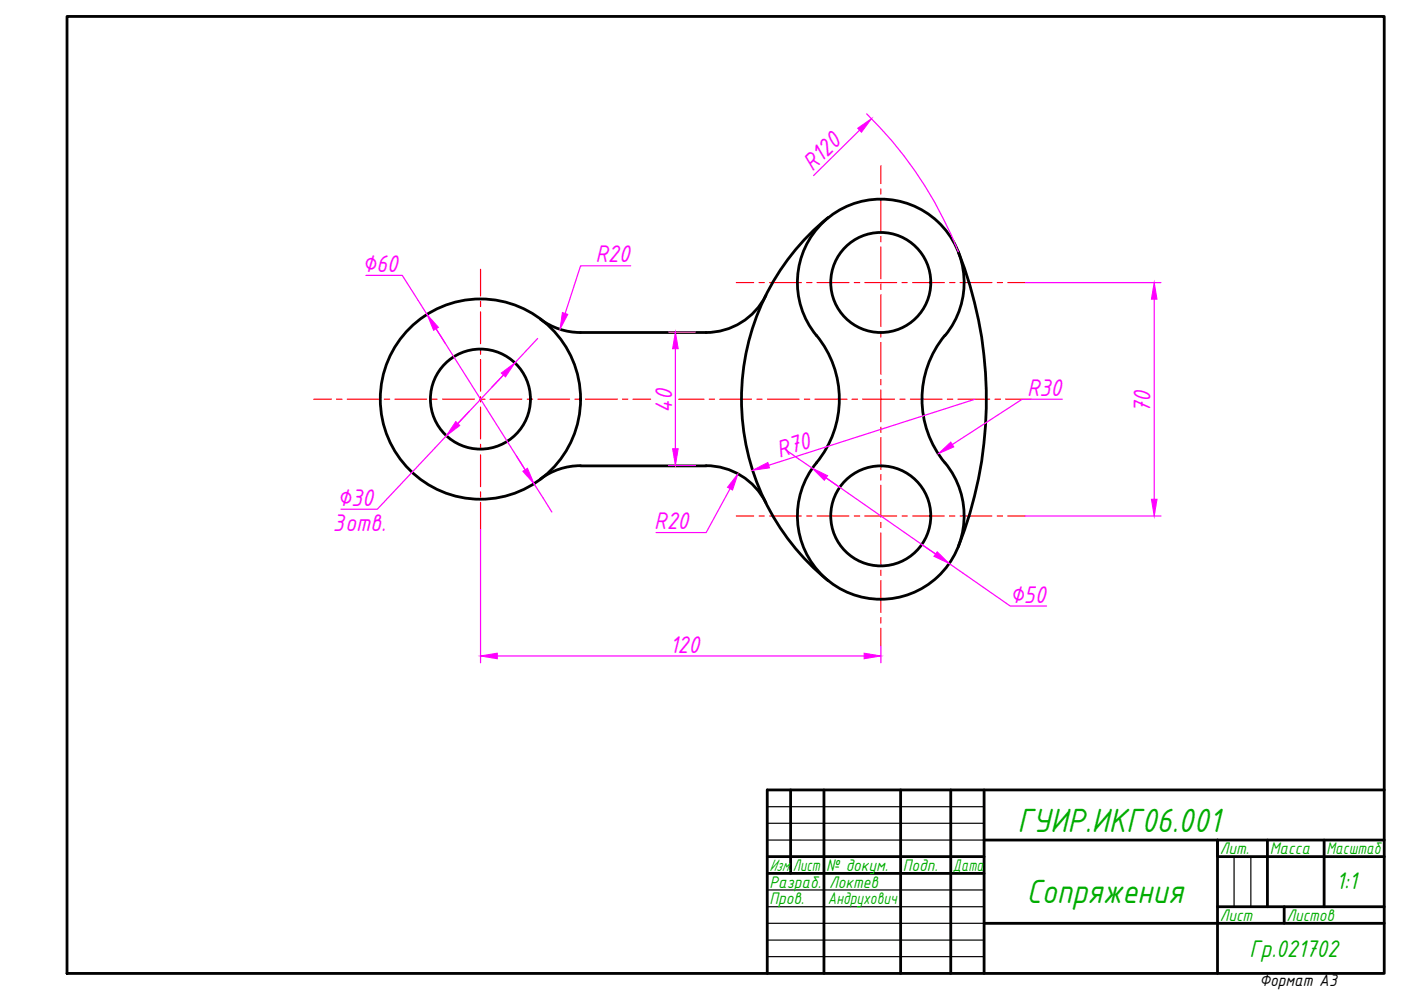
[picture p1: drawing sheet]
<svg xmlns="http://www.w3.org/2000/svg" width="297mm" height="210mm" viewBox="0 0 297 210" stroke-linecap="round" stroke-linejoin="round" font-family="sans-serif">
<!-- layer: 0 -->
<g fill="none" stroke="#000" stroke-width=".59">
<path d="M14.2 3.5h279.3v202.9h-279.3zM174.6 47a17.7 17.7 0 0 1 24.9 .7 17.7 17.7 0 0 1-.2 24.8 21.2 21.2 0 0 0 1.1 25.6 17.7 17.7 0 0 1-1.6 24.2 17.7 17.7 0 0 1-24.2 0 17.7 17.7 0 0 1-1.5-24.2 21.2 21.2 0 0 0 0-27 17.7 17.7 0 0 1 1.5-24.1zM175.6 46.1a49.5 49.5 0 0 0 0 77M203.2 53.4a85.1 85.1 0 0 1 0 62.5M114.6 67.7a14.2 14.2 0 0 0 8.5 2.8h26.6M162.4 62.6a14.2 14.2 0 0 1-12.7 7.9M123.1 98.7a14.2 14.2 0 0 0-8.5 2.9M123.1 98.8h26.6M149.7 98.7a14.2 14.2 0 0 1 12.7 7.9M167.6 167.5v17.7M174.7 167.5v38.9M191 167.5v38.9"/>
<path d="M201.6 167.5v38.9M208.6 167.5v38.9M208.6 178.1h84.9M268.7 178.1v14.1M280.7 178.1v14.1M293.5 167.5h-130.8v38.9M162.7 181.6h45.9M162.7 185.2h45.9M208.6 195.8h84.9M258.1 192.2h35.4M272.3 192.2v3.6M293.5 181.6h-35.4v-3.5v28.3"/>
<circle cx="186.7" cy="59.9" r="10.6"/>
<circle cx="101.9" cy="84.6" r="21.2"/>
<circle cx="101.9" cy="84.6" r="10.6"/>
<circle cx="186.7" cy="109.4" r="10.6"/>
</g>
<path d="M162.7 171h45.9M162.7 174.6h45.9M162.7 178.1h45.9M162.7 188.7h45.9M162.7 192.2h45.9M162.7 199.3h45.9M162.7 195.8h45.9M261.6 181.6v10.6M265.2 181.6v10.6M162.7 202.8h45.9" fill="none" stroke="#000" stroke-width=".25"/>
<g fill="none" stroke="#f00" stroke-width=".25">
<path d="M186.8 35.2v3.7M101.9 57.1v5.7M156.1 59.9h3.7M160.9 59.9h1.1M163.2 59.9h6.7M171 59.9h1.2M173.3 59.9h6.7M181.1 59.9h1.2M183.4 59.9h6.7M186.8 40.1v1.1M186.8 42.3v6.7M186.8 50.1v1.2"/>
<path d="M186.8 52.4v6.7M191.2 59.9h1.1M193.5 59.9h6.7M201.3 59.9h1.2M203.6 59.9h6.7M211.4 59.9h1.1M213.7 59.9h3.7M101.9 63.9v1.1M101.9 66.1v6.8M101.9 74v1.1M101.9 76.2v6.7M186.8 60.3v1.1"/>
<path d="M186.8 62.5v6.7M186.8 70.3v1.2M186.8 72.6v6.7M66.5 84.6h3.8M71.4 84.6h1.1M73.6 84.6h6.8M81.5 84.6h1.1M83.7 84.6h6.8M91.6 84.6h1.1M93.8 84.6h6.8M101.7 84.6h1.1M101.9 84.1v1.1"/>
<path d="M101.9 86.3v6.8M101.9 94.2v1.1M101.9 96.4v6.8M103.9 84.6h6.7M111.8 84.6h1.1M114 84.6h6.8M121.9 84.6h1.1M124.1 84.6h6.8M132 84.6h1.1M134.2 84.6h3.8M143.9 84.6h5.4M150.4 84.6h1.1"/>
<path d="M152.6 84.6h6.7M160.5 84.6h1.1M162.7 84.6h6.7M170.5 84.6h1.2M172.8 84.6h6.8M180.7 84.6h1.1M182.9 84.6h6.7M186.8 80.4v1.2M186.8 82.7v6.7M186.8 90.6v1.1M186.8 92.8v6.7M190.8 84.6h1.1"/>
<path d="M193 84.6h6.8M200.9 84.6h1.1M203.1 84.6h6.7M211 84.6h1.1M213.2 84.6h5.4M101.9 104.3v1.1M101.9 106.5v5.7M156.1 109.4h3.7M160.9 109.4h1.1M163.2 109.4h6.7M171 109.4h1.2M173.3 109.4h6.7"/>
<path d="M181.1 109.4h1.2M183.4 109.4h6.7M186.8 100.6v1.2M186.8 102.9v6.7M186.8 110.8v1.1M186.8 113v6.7M191.2 109.4h1.1M193.5 109.4h6.7M201.3 109.4h1.2M203.6 109.4h6.7M211.4 109.4h1.1M213.7 109.4h3.7"/>
<path d="M186.8 120.9v1.1M186.8 123.1v6.8M186.8 131v1.1M186.8 133.2v3.8"/>
</g>
<g fill="none" stroke="#f0f" stroke-width=".25">
<path d="M182.2 27.6l-9.7 9.6M183.8 24.1a83.9 83.9 0 0 1 19.4 29.3M77.6 58.4h7.7l31.7 50.2M133.7 56.4h-10.6l-3.3 10M217.4 59.9h28.8M92.4 69.7l1.9 3M106.8 79.5l-2.5 2.6M114 71.8l-34 36.2h-7.7M141.8 70.4h5.6M143.2 73.9v21.2M244.7 63.4v42.4M141.8 98.7h5.6"/>
<path d="M166.4 95.3l47.8 33.2h7.7M206.7 84.6l-43.7 14.1M225.2 84.6h-8.5l-14.8 9.6M101.9 112.2v28.3M154.8 103.6l-5.1 9.3h-10.6M175.1 101.3l2.9 2M195.4 115.5l3 1.9M217.4 109.4h28.8M105.4 139.1h77.8M186.8 137v3.5"/>
</g>
<g fill="#f0f" stroke="#f0f" stroke-width=".21">
<path d="M101.9 139.1l3.5-.6v1.2z"/>
<path d="M183.2 138.5l3.6 .6-3.6 .6z"/>
<path d="M143.2 70.4l.6 3.5h-1.2z"/>
<path d="M142.6 95.1h1.2l-.6 3.6z"/>
<path d="M244.7 59.9l.6 3.5h-1.2z"/>
<path d="M244.1 105.8h1.2l-.6 3.6z"/>
<path d="M181.8 27.2l3-2-2.1 2.8z"/>
<path d="M159.6 99.7l3.2-1.6 .3 1.1z"/>
<path d="M110.9 99.9l.9-.6 1.4 3.3z"/>
<path d="M90.6 66.7l2.3 2.7-1 .6z"/>
<path d="M106.3 79.1l2.9-2.2-2 3z"/>
<path d="M96.6 89.4l.9 .8-2.9 2.2z"/>
<path d="M172.2 99.3l3.3 1.6-.7 .9z"/>
<path d="M198.7 117l2.5 2.5-3.2-1.5z"/>
<path d="M119.2 66.3l1.2 .3-1.7 3.2z"/>
<path d="M156.4 100.5l-1.1 3.4-1.1-.6z"/>
<path d="M199 96.2l2.6-2.5 .6 1.1z"/>
</g>
<g font-size="7.7" fill="#00ad00">
<text x="215.7" y="176.4">ГУИР.ИКГ06.001</text>
<text x="217.6" y="191.4">Сопряжения</text>
</g>
<g font-size="5.5" fill="#f0f">
<text x="172.2" y="36.5" transform="rotate(-44 172.2 36.5)">R120</text>
<text x="76.8" y="57.7">∅60</text>
<text x="126.3" y="55.6">R20</text>
<text x="217.8" y="83.9">R30</text>
<text x="142.5" y="87.5" transform="rotate(-90 142.5 87.5)">40</text>
<text x="244" y="87.6" transform="rotate(-90 244 87.6)">70</text>
<text x="165.3" y="97.1" transform="rotate(-18 165.3 97.1)">R70</text>
<text x="71.5" y="107.3">∅30</text>
<text x="70.6" y="112.5">3отв.</text>
<text x="138.7" y="112.2">R20</text>
<text x="214.1" y="127.8">∅50</text>
<text x="142" y="138.4">120</text>
</g>
<g font-size="5.5" fill="#00ad00">
<text x="283.3" y="188.5">1:1</text>
<text x="265" y="202.9">Гр.021702</text>
</g>
<g font-size="3.8" fill="#00ad00">
<text x="163.1" y="184.7">Изм.</text>
<text x="168.1" y="184.7">Лист</text>
<text x="175.2" y="184.7">№ докум.</text>
<text x="191.4" y="184.7">Подп.</text>
<text x="202" y="184.7">Дата</text>
<text x="258.6" y="181.2">Лит.</text>
<text x="269.2" y="181.2">Масса</text>
<text x="281.2" y="181.2">Масштаб</text>
<text x="163.1" y="188.2">Разраб.</text>
<text x="163.1" y="191.7">Пров.</text>
<text x="175.5" y="191.7">Андрухович</text>
<text x="175.8" y="188.3">Локтев</text>
<text x="258.6" y="195.3">Лист</text>
<text x="272.7" y="195.3">Листов</text>
</g>
<text font-size="3.8" x="267" y="209.1">Формат А3</text>
</svg>
